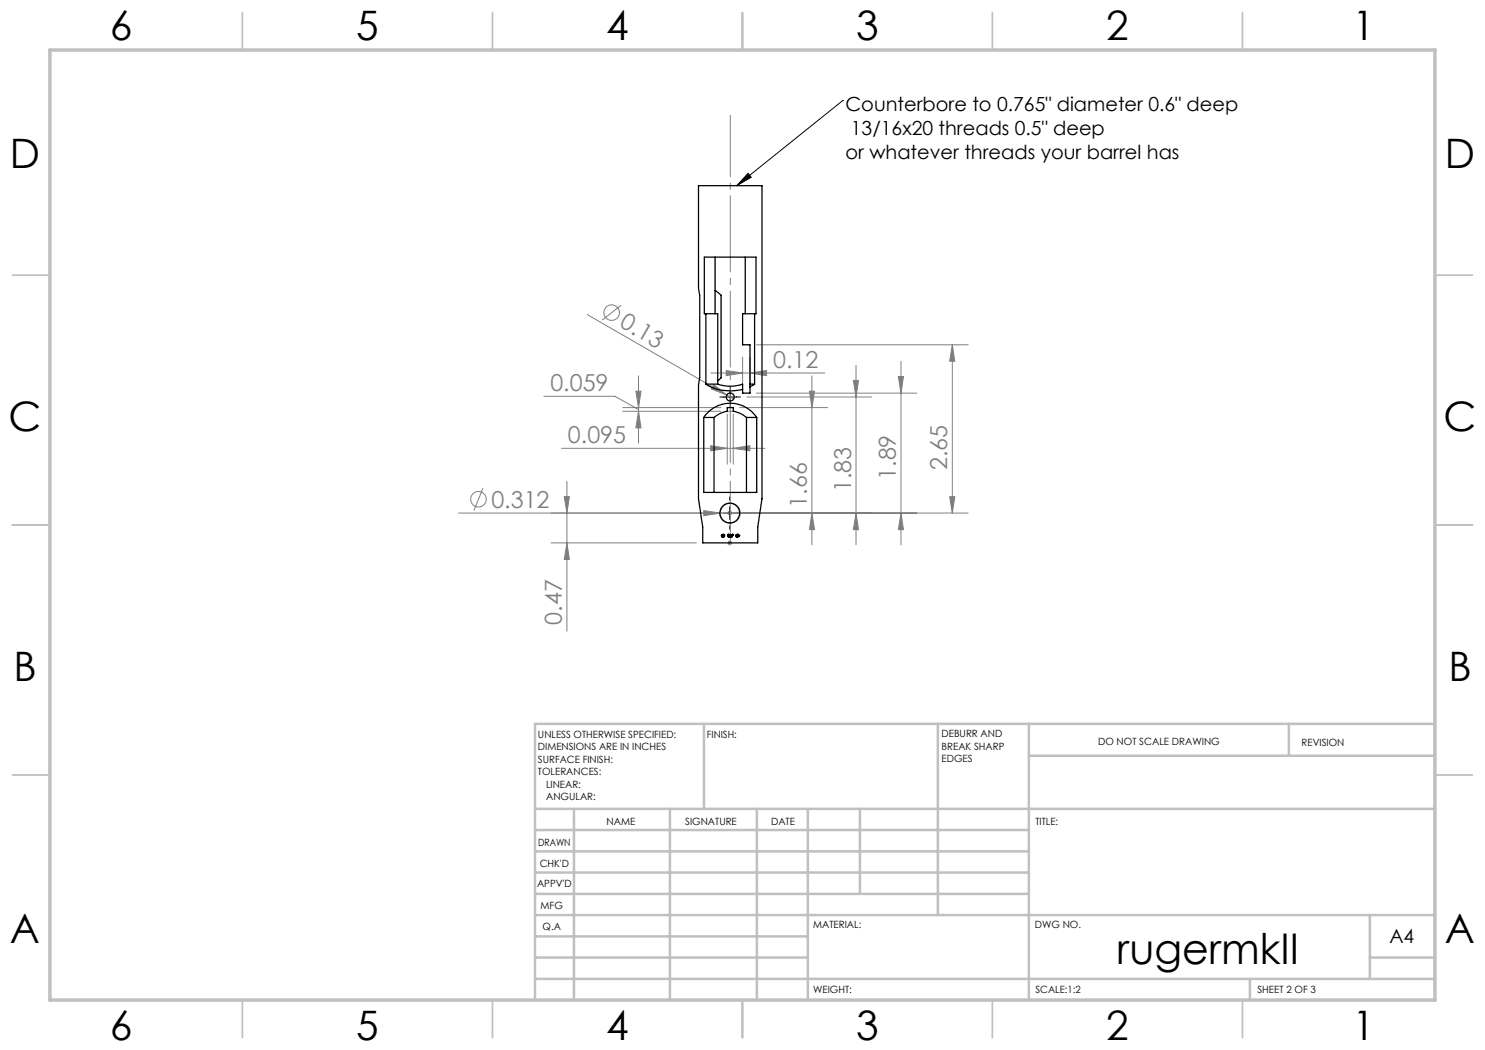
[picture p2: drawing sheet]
<svg xmlns="http://www.w3.org/2000/svg" width="297mm" height="210mm" viewBox="0 0 297 210" stroke-linecap="round" stroke-linejoin="round" font-family="sans-serif">
<g fill="none" stroke="#808080" stroke-width=".2">
<path d="M108.8 79.3h14.2l4.7 2.6M117.5 62.9l27.8 16.1M124.2 61.1l-3.8 2.9M127.2 78.2h1l-.5 3.3zM127.7 75.2v13.4M142.2 74.6h22.8M142.8 76.9l2.5 2.1-3.1-1.2zM145.2 74.1l3.3 .5-3.3 .5zM145.3 79l1.4 .8M148.5 71.4v6M149.4 79.4h25M150 74.6l3.3-.5v1z"/>
<path d="M150 71.4v6M151.3 69h42.3M151.3 78.6h32.1M161.9 78.2h1l-.5 3.3zM162.4 75.2v33.8M170.7 76.1h1l-.5 3.3zM171.2 73.1v35.9M179.7 75.3h1l-.5 3.3zM180.2 72.3v36.7M190.5 69l.5 3.2h-1.1zM190.5 69v33.6M96.6 97.6l-1.8 4.5"/>
<path d="M112.3 89.7h40.7M112.9 99.3h1l-.5 3.3zM113.4 96.3v30M124.5 82.3h19.7M124.5 81.5h19.7M127.7 82.3l.5 3.3h-1zM142.1 89.1l3.4 .6-3.4 .5zM145.5 82.8v10M146.6 89.7l3.4-.6v1.1zM146.6 82.8v10M147.9 81.5h17.7M189.9 99.3h1.1l-.5 3.3z"/>
<path d="M91.7 102.6h101.9M110.2 108.6h29.1M113.4 108.6l.5 3.3h-1zM140.8 102.1l3.3 .5-3.3 .5zM145.5 108.6h.9M145.6 108.2l.7 .7M145.6 102.3l.7 .7M145.9 102.1v1M145.9 108.1v1M146.3 108.2l-.7 .7M146.3 102.3l-.7 .7M162.4 102.6l.5 3.3h-1z"/>
<path d="M171.2 102.6l.5 3.3h-1zM180.2 102.6l.5 3.3h-1z"/>
<circle cx="122.3" cy="62.5" r="1.57"/>
<circle cx="95.7" cy="99.9" r="1.55"/>
</g>
<path d="M149.6 34.7l.6 .7-2.8 1.7zM168.5 20.1h.1M168.5 20.1l-21.1 17M144 79.4h4.1M146.1 77.4v4.1M145.9 99.4v.7M142.7 102.6h.7M144.7 102.6h2.5M145.9 101.3v2.6M145.9 105.2v.7M148.5 102.6h.7" fill="none" stroke="#000" stroke-width=".2"/>
<circle cx="146.1" cy="102.6" r="1.99" fill="none" stroke="#808080" stroke-width=".25"/>
<g fill="none" stroke="#c0c0c0" stroke-width=".35">
<path d="M48.5 2.5v7.5M98.5 2.5v7.5M148.5 2.5v7.5M198.5 2.5v7.5M248.5 2.5v7.5M2.5 55h7.5M287 55h7.5M2.5 105h7.5M287 105h7.5M2.5 155h7.5M287 155h7.5M48.5 200v7.5"/>
<path d="M98.5 200v7.5M148.5 200v7.5M198.5 200v7.5M248.5 200v7.5"/>
</g>
<g fill="none" stroke="#c0c0c0" stroke-width=".5">
<path d="M140.8 144.8v17M187.6 144.8v38.2M205.8 144.8v55.2M205.8 151.2h81.2M257.8 144.8v6.4M287 144.8h-180v55.2M107 161.8h180M107 178.8h98.8M107 174.5h98.8M107 170.3h98.8M107 166h98.8M114.8 161.8v38.2"/>
<path d="M134 161.8v38.2M151.4 161.8v38.2M161.6 161.8v38.2M172 161.8v17M107 195.8h180M107 191.5h54.6M107 187.3h54.6M107 183h180M250 195.8v4.2M274 191.5h13M274 183v12.8"/>
</g>
<path d="M10 10h277v190h-277z" fill="none" stroke="#c0c0c0" stroke-width=".7"/>
<path d="M146.1 108.6v-85.5" fill="none" stroke="#808080" stroke-width=".2" stroke-dasharray="15.2 1.3 1.3 1.3" stroke-dashoffset="3"/>
<path d="M145.5 82.3h1.2" fill="none" stroke="#808080" stroke-width=".2" stroke-dasharray="15.2 1.3 1.3 1.3"/>
<path d="M149.6 34.7l.6 .7-2.8 1.7z" fill="#000"/>
<g fill="#808080">
<path d="M142.8 76.9l2.5 2.1-3.1-1.2z"/>
<path d="M140.8 102.1l3.3 .5-3.3 .5z"/>
<path d="M142.1 89.1l3.4 .6-3.4 .5zM146.6 89.7l3.4-.6v1.1zM127.7 82.3l.5 3.3h-1zM127.2 78.2h1l-.5 3.3zM145.2 74.1l3.3 .5-3.3 .5zM150 74.6l3.3-.5v1z"/>
<path d="M162.4 102.6l.5 3.3h-1zM161.9 78.2h1l-.5 3.3z"/>
<path d="M112.9 99.3h1l-.5 3.3zM113.4 108.6l.5 3.3h-1zM190.5 69l.5 3.2h-1.1zM189.9 99.3h1.1l-.5 3.3zM179.7 75.3h1l-.5 3.3zM180.2 102.6l.5 3.3h-1zM170.7 76.1h1l-.5 3.3zM171.2 102.6l.5 3.3h-1z"/>
</g>
<g fill="none" stroke="#000" stroke-width=".25">
<path d="M139.7 37.1h12.7v62.7l-.8 5.6v3.2h-11.1a18.8 18.8 0 0 0-.3-5.2l-.5-3.5v-22.9l.2-1.4v-16.6l-.2-1.4zM143 58.1l1.2 .9v16.6l-.7 .6M143 51.4v11.4M149 51.4v11.4M141.2 62.8h-.3v-11.4h10.3v11.4h-.3M141.2 76.8a9.5 9.5 0 0 0 7.3 1.1M141.2 62.8v14M141.2 76.8h2.3M141.2 62.8h2.3v14M150 76.8h.9M150.9 62.8h-2.4v6.2h1.5v9.6h-1.5v-1.8a7.4 7.4 0 0 1-5 0M150.9 76.8l-.9 .6"/>
<path d="M150.9 62.8v14M140.8 83.5v15h10.5v-15M140.8 83.5a6.3 6.3 0 0 1 10.5 0M140.8 83.5h2M142.8 83.5l1-.7 1.7-.5v-.8h1.1v.8l1.3 .3 1.4 .9M142.8 83.5v15M149.3 83.5h2M149.3 83.5v15M144.3 107.2l.1 .1M144.3 107.2h.1M144.4 107l-.1 .2M144.4 107h.1"/>
<path d="M144.4 107.3l.2 .1M144.4 107.3h.1M144.6 107.3h.1M144.6 107.4h.1M144.6 106.9a.25 .25 0 0 1 .3 .3 .25 .25 0 0 1-.3 .2M144.6 106.9l-.2 .1M144.6 107l.2 .2M144.6 107h.1M144.6 107l-.2 .1 .2 .2M144.6 106.9h.1M144.7 106.9l-.3 .1M144.7 107.3h-.1"/>
<path d="M144.7 107.3h.1M144.8 107.2l-.1 .1M144.8 107.2h.1M145.5 107.1l.1 .2M145.5 107.1h.1M145.6 107.3l.2 .1M145.6 107.3h.1M145.6 106.9h.1M145.6 106.9l-.1 .2M145.7 106.9h.1M145.7 106.9v.3l.1 .1M145.8 107.3h.1"/>
<path d="M145.8 107.4h.1M146 107h.1M146 107l-.2 .3M146 107.3l-.2 .1M146 107.3l.2 .1M146 107.3h.1M146 106.9v.1M146 106.9h.1M146 106.9l.1 .1M146.1 107.1l.1 .2M146.1 107h.1M146.1 107.1h.1"/>
<path d="M146.1 107v.1M146.2 107.3h.1M146.2 107.4h.1M146.4 106.9l.1 .1M146.4 106.9l-.2 .4M146.4 106.9h.1M146.5 107v.3l-.3 .1M146.5 107h.1M147.3 107.2l.1 .1M147.3 107.2v.1M147.3 107.2h.1M147.3 107.1v.1"/>
<path d="M147.3 107.1h.1M147.3 107.3h.1M147.4 107.3h.1M147.4 107.4h.1M147.5 106.9l.2 .1M147.5 106.9l-.4 .2 .1 .2 .3 .1M147.5 107l-.2 .1M147.5 107l.1 .2-.1 .1M147.5 107h.1M147.5 106.9h.1M147.7 107.3l-.3 .1M147.7 107.3h.1"/>
<path d="M147.7 107.3l-.2 .1M147.7 107l.1 .1M147.7 107h.1M147.8 107.1l-.1 .2M147.8 107.1h.1"/>
<circle cx="146.1" cy="79.4" r=".78"/>
<circle cx="145.9" cy="102.6" r="1.97"/>
</g>
<text font-size="8.5" x="223.4" y="192.7">rugermkII</text>
<g font-size="8.1">
<text x="22" y="8">6</text>
<text x="71.2" y="8">5</text>
<text x="121.2" y="8">4</text>
<text x="171.3" y="8">3</text>
<text x="221.3" y="8">2</text>
<text x="270.5" y="8">1</text>
<text x="2" y="33.6">D</text>
<text x="289" y="33.6">D</text>
<text x="1.7" y="86.1">C</text>
<text x="288.7" y="86.1">C</text>
<text x="2.7" y="136.1">B</text>
<text x="289.7" y="136.1">B</text>
<text x="2" y="188.6">A</text>
<text x="289" y="188.6">A</text>
<text x="22" y="208">6</text>
<text x="71.2" y="208">5</text>
<text x="121.2" y="208">4</text>
<text x="171.3" y="208">3</text>
<text x="221.3" y="208">2</text>
<text x="270.5" y="208">1</text>
</g>
<g font-size="4.7" fill="#808080">
<text x="123.7" y="65.3" transform="rotate(30 123.7 65.3)">0.13</text>
<text x="154.6" y="73.6">0.12</text>
<text x="110.1" y="78.2">0.059</text>
<text x="113.6" y="88.6">0.095</text>
<text x="179.2" y="96" transform="rotate(-90 179.2 96)">1.89</text>
<text x="189.5" y="94" transform="rotate(-90 189.5 94)">2.65</text>
<text x="98.3" y="101.5">0.312</text>
<text x="161.4" y="101.5" transform="rotate(-90 161.4 101.5)">1.66</text>
<text x="170.2" y="98.4" transform="rotate(-90 170.2 98.4)">1.83</text>
<text x="112.4" y="124.9" transform="rotate(-90 112.4 124.9)">0.47</text>
</g>
<g font-size="3.9">
<text x="169.1" y="22.1">Counterbore to 0.765&quot; diameter 0.6&quot; deep</text>
<text x="170.2" y="27">13/16x20 threads 0.5&quot; deep</text>
<text x="169.1" y="31.9">or whatever threads your barrel has</text>
<text x="277.9" y="188.5">A4</text>
</g>
<g font-size="2">
<text x="107.6" y="147.6">UNLESS OTHERWISE SPECIFIED:</text>
<text x="141.4" y="147.6">FINISH:</text>
<text x="188.3" y="147.5">DEBURR AND</text>
<text x="188.3" y="150">BREAK SHARP</text>
<text x="219.6" y="149">DO NOT SCALE DRAWING</text>
<text x="260.3" y="149.2">REVISION</text>
<text x="107.6" y="150.1">DIMENSIONS ARE IN INCHES</text>
<text x="107.6" y="152.6">SURFACE FINISH:</text>
<text x="107.6" y="155.1">TOLERANCES:</text>
<text x="188.3" y="152.5">EDGES</text>
<text x="109.2" y="157.6">LINEAR:</text>
<text x="109.2" y="160.1">ANGULAR:</text>
<text x="121.3" y="165">NAME</text>
<text x="137" y="164.9">SIGNATURE</text>
<text x="154.2" y="164.9">DATE</text>
<text x="207.1" y="164.9">TITLE:</text>
<text x="107.6" y="169.1">DRAWN</text>
<text x="107.9" y="173.3">CHK'D</text>
<text x="107.4" y="177.4">APPV'D</text>
<text x="108.1" y="181.8">MFG</text>
<text x="108.5" y="186">Q.A</text>
<text x="162.6" y="185.5">MATERIAL:</text>
<text x="207" y="185.5">DWG NO.</text>
<text x="162.6" y="198.5">WEIGHT:</text>
<text x="207.1" y="198.6">SCALE:1:2</text>
<text x="251.5" y="198.6">SHEET 2 OF 3</text>
</g>
</svg>
